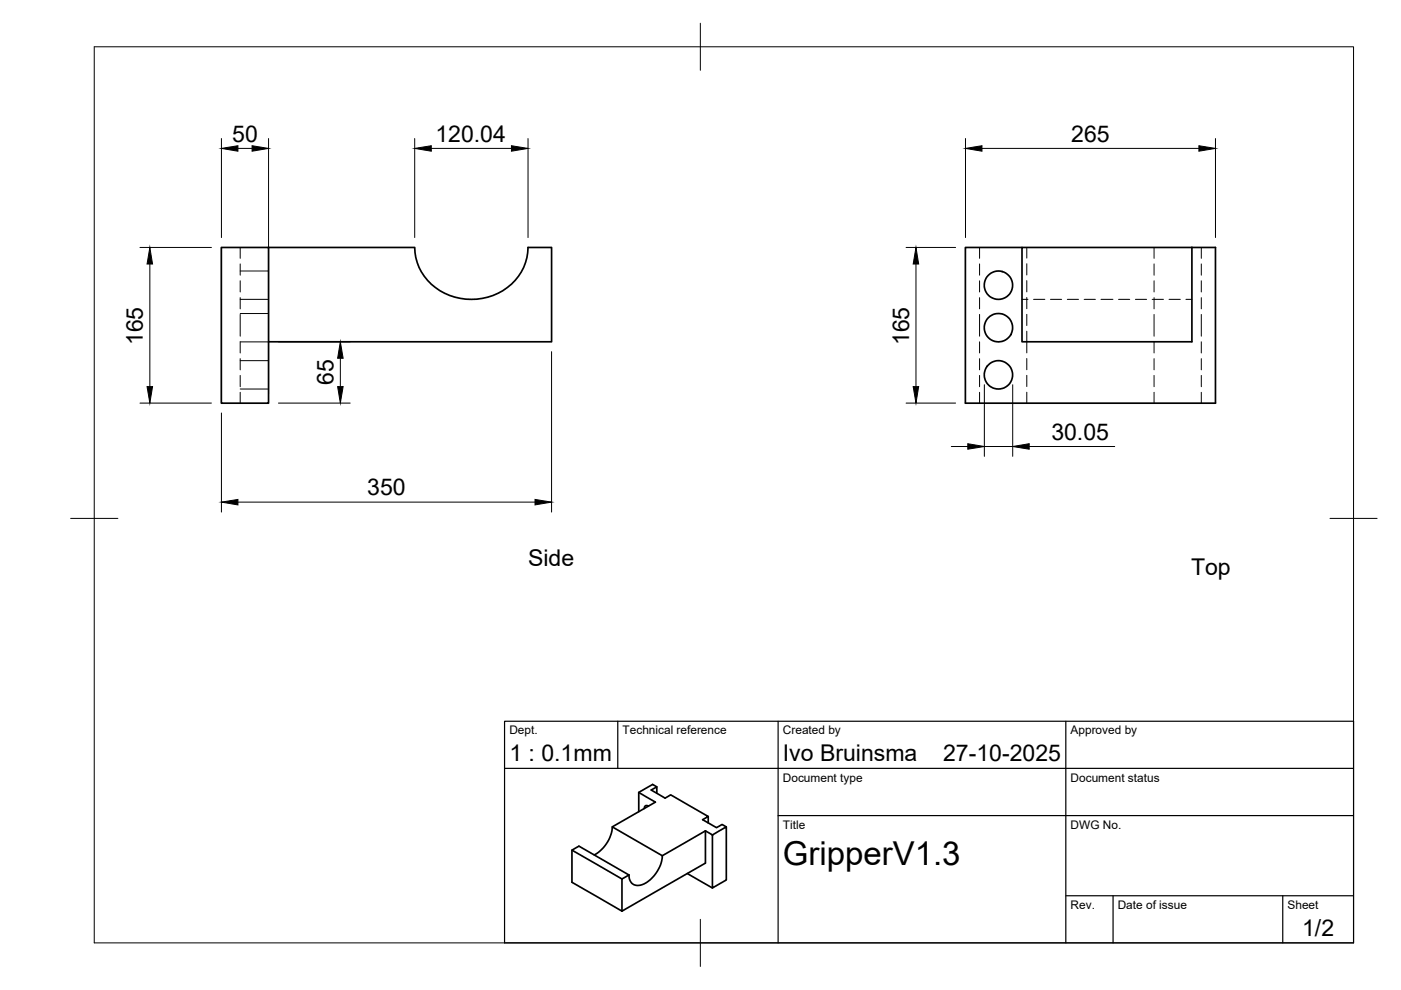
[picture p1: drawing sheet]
<svg xmlns="http://www.w3.org/2000/svg" width="297mm" height="210mm" viewBox="0 0 297 210" stroke-linecap="round" stroke-linejoin="round" font-family="sans-serif">
<!-- layer: Visible -->
<g fill="none" stroke="#000" stroke-width=".36">
<path d="M46.9 52.5h10v33h-10zM56.9 52.5h31a11.5 11.5 0 0 0 12 11 11.5 11.5 0 0 0 12.1-11h4.9v20h-60M216.7 52.5h-12v33h53v-33h-5M216.7 52.5h36v20h-36zM129.8 175.3l10.6 6.1M135.4 172.1v-4.1l3-1.7 .9 .5-1.2 .7 2.9 1.7 1.2-.7 8 4.6-1.2 .7 2.9 1.7 1.2-.7 .9 .5M135.4 168l3.6 2.1-9.2 5.2a7.4 7.4 0 0 1-3.8 6M137.5 170.9a.54 .54 0 0 0-.7-.1 .54 .54 0 0 0-.2 .6M139.3 166.8v1.4M149.6 176.2v6.8l-17.7 10.2M149.6 176.2l-9.2 5.2M149.6 176.2l1.4 .8"/>
<path d="M150.2 173.1v1.4M151 177l3-1.7v11.3l-3 1.7zM121.3 180.2l10.6 6.2M133.3 185.5l-1.4 .9v6.8M133.3 185.5l-10.6-6.1-1.4 .8v6.9l10.6 6.1M140.4 181.4a7 7 0 0 1-4.9 6.3 1.9 1.9 0 0 1-2.2-2.2M145.7 185.2l5.3 3.1"/>
<circle cx="211.7" cy="79.5" r="3"/>
<circle cx="211.7" cy="69.5" r="3"/>
<circle cx="211.7" cy="60.5" r="3"/>
</g>
<!-- layer: Hidden -->
<g fill="none" stroke="#000" stroke-width=".21">
<path d="M50.9 57.5h6M50.9 52.5v2.3M50.9 56v2.3M50.9 59.5v2.4M207.7 52.5v2.3M207.7 56v2.3M207.7 59.5v2.4M217.7 52.5v2.2M217.7 55.9v2.4M217.7 59.5v2.4M244.7 52.5v2.3M244.7 56v2.3"/>
<path d="M244.7 59.5v2.4M254.7 52.5v2.3M254.7 56v2.3M254.7 59.5v2.4M50.9 66.7v4.6M50.9 63.5h6M50.9 76.5h6M50.9 66.5h6M50.9 72.5h6M50.9 63.1v2.4M50.9 72.5v2.3M50.9 76v2.4"/>
<path d="M50.9 79.6v2.4M207.7 66.7v4.6M207.7 63.1v2.4M207.7 72.5v2.3M207.7 76v2.4M207.7 79.6v2.4M216.7 63.5h1.3M217.7 70.2v4.6M217.7 63.1v2.4M217.7 66.6v2.4M217.7 76v2.4M217.7 79.6v2.4"/>
<path d="M219.1 63.5h2.4M222.7 63.5h2.4M226.3 63.5h2.4M229.9 63.5h2.3M233.4 63.5h2.6M237.2 63.5h2.3M240.7 63.5h2.4M244.3 63.5h2.4M244.7 66.7v4.6M244.7 63.1v2.4M244.7 72.5v2.3M244.7 76v2.4"/>
<path d="M244.7 79.6v2.4M247.9 63.5h2.4M251.4 63.5h1.3M254.7 66.7v4.6M254.7 63.1v2.4M254.7 72.5v2.3M254.7 76v2.4M254.7 79.6v2.4M50.9 82.5h6M50.9 83.2v2.3M207.7 83.2v2.3M217.7 83.2v2.3"/>
<path d="M244.7 83.2v2.3M254.7 83.2v2.3"/>
</g>
<!-- layer: BORDER -->
<path d="M20 9.9h267v190h-267zM148.5 4.9v10M15 109.9h10M282 109.9h10M148.5 194.9v10" fill="none" stroke="#000" stroke-width=".21"/>
<!-- layer: TITLEBLOCK -->
<path d="M107 152.9h180v47h-180zM131 152.9v10M165 152.9v47M226 152.9v47M107 162.9h180M165 172.9h122M226 189.9h61M236 189.9v10M272 189.9v10" fill="none" stroke="#000" stroke-width=".25"/>
<!-- layer: FD_Dimensions -->
<g fill="none" stroke="#000" stroke-width=".21">
<path d="M46.9 29.4v21M50.4 31.5h3M56.9 29.4v54M87.9 29.4v21M91.4 31.5h17M112 29.4v21M204.7 29.4v21M208.2 31.5h46M257.7 29.4v21M29.7 52.5h15.1M31.8 56v26M192.1 52.5h10.5"/>
<path d="M194.2 56v26M59 72.5h15.3M72.2 76v6M116.9 74.6v34M29.7 85.5h15.1M46.9 87.6v21M59 85.5h15.3M192.1 85.5h10.5M201.7 94.7h3.5M208.7 81.6v15.2M208.7 94.7h6M214.7 81.6v15.2"/>
<path d="M218.2 94.7h18.1M50.4 106.5h63"/>
</g>
<g fill="#000" stroke="#000" stroke-width=".21">
<path d="M46.9 31.5l3.5-.6v1.2zM53.4 30.9l3.5 .6-3.5 .6zM87.9 31.5l3.5-.6v1.2zM108.4 30.9l3.6 .6-3.6 .6zM204.7 31.5l3.5-.6v1.2zM254.2 30.9l3.5 .6-3.5 .6zM31.8 52.5l.5 3.5h-1.1zM194.2 52.5l.6 3.5h-1.2zM72.2 72.5l.5 3.5h-1.1zM31.2 82h1.1l-.5 3.5zM71.6 82h1.1l-.5 3.5zM193.6 82h1.2l-.6 3.5z"/>
<path d="M205.2 94.1l3.5 .6-3.5 .5zM214.7 94.7l3.5-.6v1.1zM46.9 106.5l3.5-.6v1.2zM113.4 105.9l3.5 .6-3.5 .6z"/>
</g>
<text font-size="7" x="166" y="183.4">GripperV1.3</text>
<g font-size="4.9">
<text x="49.2" y="30">50</text>
<text x="92.3" y="30">120.04</text>
<text x="227.1" y="30">265</text>
<text x="30.3" y="73.2" transform="rotate(-90 30.3 73.2)">165</text>
<text x="192.7" y="73.2" transform="rotate(-90 192.7 73.2)">165</text>
<text x="70.7" y="81.7" transform="rotate(-90 70.7 81.7)">65</text>
<text x="222.9" y="93.2">30.05</text>
<text x="77.9" y="105">350</text>
<text x="112" y="119.9">Side</text>
<text x="252.5" y="121.9">Top</text>
<text x="108" y="161.4">1 : 0.1mm</text>
<text x="166" y="161.4">Ivo Bruinsma</text>
<text x="200" y="161.4">27-10-2025</text>
<text x="276.1" y="198.6">1/2</text>
</g>
<g font-size="2.5">
<text x="108" y="155.7">Dept.</text>
<text x="132" y="155.7">Technical reference</text>
<text x="166" y="155.7">Created by</text>
<text x="227" y="155.7">Approved by</text>
<text x="166" y="165.7">Document type</text>
<text x="227" y="165.7">Document status</text>
<text x="166" y="175.7">Title</text>
<text x="227" y="175.7">DWG No.</text>
<text x="227" y="192.7">Rev.</text>
<text x="237" y="192.7">Date of issue</text>
<text x="273" y="192.7">Sheet</text>
</g>
</svg>
